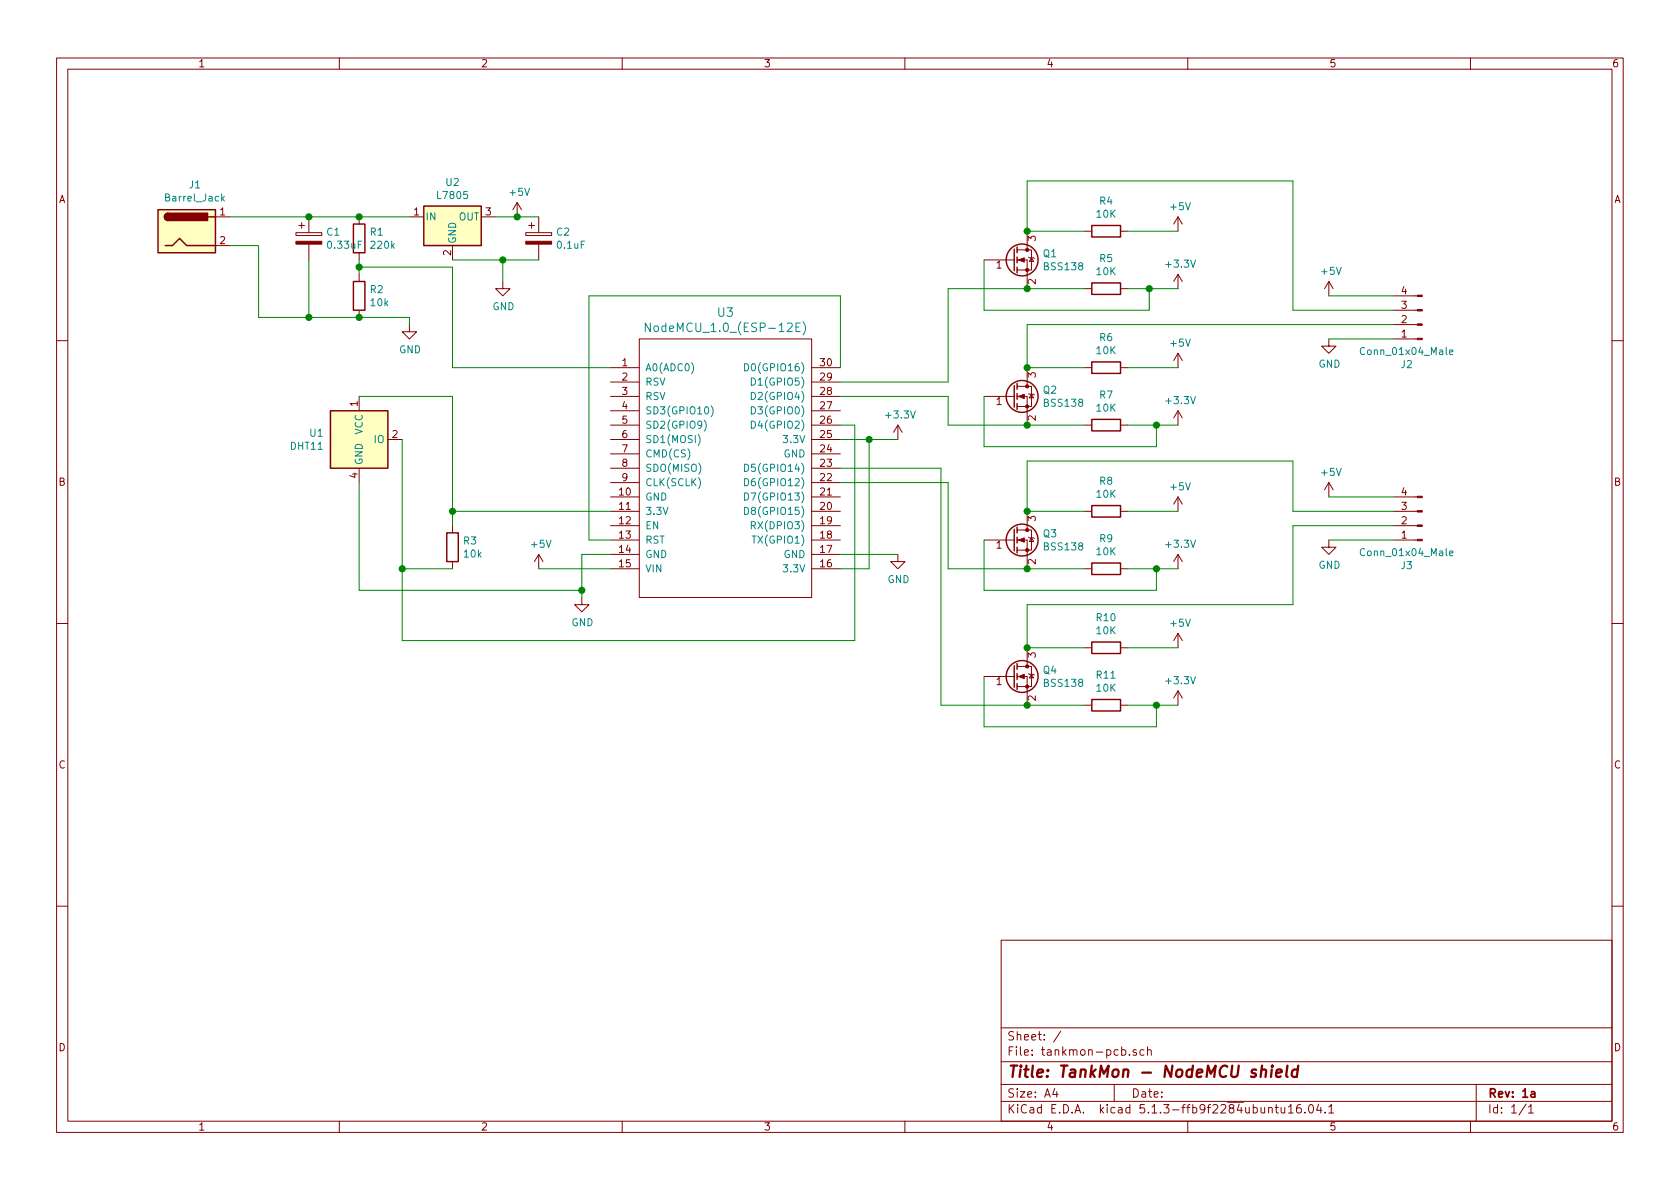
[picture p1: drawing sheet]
EESchema Schematic File Version 4
LIBS:tankmon-pcb-cache
EELAYER 30 0
EELAYER END
$Descr A4 11693 8268
encoding utf-8
Sheet 1 1
Title "TankMon - NodeMCU shield"
Date ""
Rev "1a"
Comp ""
Comment1 ""
Comment2 ""
Comment3 ""
Comment4 ""
$EndDescr
$Comp
L ESP8266:NodeMCU_1.0_(ESP-12E) U3
U 1 1
P 5050 3250
F 0 "U3" H 5050 4337 60  0000 C CNN
F 1 "NodeMCU_1.0_(ESP-12E)" H 5050 4231 60  0000 C CNN
F 2 "ESP8266:ESP12F-Devkit-V3" H 4450 2400 60  0001 C CNN
F 3 "" H 4450 2400 60  0001 C CNN
	1    5050 3250
	1    0    0    -1  
$EndComp
$Comp
L Connector:Conn_01x04_Male J2
U 1 1
P 9900 2250
F 0 "J2" H 10008 2531 50  0000 C CNN
F 1 "Conn_01x04_Male" H 10008 2440 50  0000 C CNN
F 2 "Connector_PinHeader_2.54mm:PinHeader_1x04_P2.54mm_Vertical" H 9900 2250 50  0001 C CNN
F 3 "~" H 9900 2250 50  0001 C CNN
	1    9900 2250
	-1   0    0    1   
$EndComp
$Comp
L Connector:Conn_01x04_Male J3
U 1 1
P 9900 3650
F 0 "J3" H 10008 3931 50  0000 C CNN
F 1 "Conn_01x04_Male" H 10008 3840 50  0000 C CNN
F 2 "Connector_PinHeader_2.54mm:PinHeader_1x04_P2.54mm_Vertical" H 9900 3650 50  0001 C CNN
F 3 "~" H 9900 3650 50  0001 C CNN
	1    9900 3650
	-1   0    0    1   
$EndComp
$Comp
L Transistor_FET:BSS138 Q2
U 1 1
P 7050 2750
F 0 "Q2" H 7256 2796 50  0000 L CNN
F 1 "BSS138" H 7256 2705 50  0000 L CNN
F 2 "Package_TO_SOT_SMD:SOT-23" H 7250 2675 50  0001 L CIN
F 3 "https://www.fairchildsemi.com/datasheets/BS/BSS138.pdf" H 7050 2750 50  0001 L CNN
	1    7050 2750
	1    0    0    -1  
$EndComp
$Comp
L Transistor_FET:BSS138 Q3
U 1 1
P 7050 3750
F 0 "Q3" H 7256 3796 50  0000 L CNN
F 1 "BSS138" H 7256 3705 50  0000 L CNN
F 2 "Package_TO_SOT_SMD:SOT-23" H 7250 3675 50  0001 L CIN
F 3 "https://www.fairchildsemi.com/datasheets/BS/BSS138.pdf" H 7050 3750 50  0001 L CNN
	1    7050 3750
	1    0    0    -1  
$EndComp
$Comp
L Transistor_FET:BSS138 Q4
U 1 1
P 7050 4700
F 0 "Q4" H 7256 4746 50  0000 L CNN
F 1 "BSS138" H 7256 4655 50  0000 L CNN
F 2 "Package_TO_SOT_SMD:SOT-23" H 7250 4625 50  0001 L CIN
F 3 "https://www.fairchildsemi.com/datasheets/BS/BSS138.pdf" H 7050 4700 50  0001 L CNN
	1    7050 4700
	1    0    0    -1  
$EndComp
$Comp
L power:+3.3V #PWR0101
U 1 1
P 6250 3050
F 0 "#PWR0101" H 6250 2900 50  0001 C CNN
F 1 "+3.3V" H 6265 3223 50  0000 C CNN
F 2 "" H 6250 3050 50  0001 C CNN
F 3 "" H 6250 3050 50  0001 C CNN
	1    6250 3050
	1    0    0    -1  
$EndComp
$Comp
L power:+3.3V #PWR0102
U 1 1
P 8200 2950
F 0 "#PWR0102" H 8200 2800 50  0001 C CNN
F 1 "+3.3V" H 8215 3123 50  0000 C CNN
F 2 "" H 8200 2950 50  0001 C CNN
F 3 "" H 8200 2950 50  0001 C CNN
	1    8200 2950
	1    0    0    -1  
$EndComp
$Comp
L power:+3.3V #PWR0103
U 1 1
P 8200 3950
F 0 "#PWR0103" H 8200 3800 50  0001 C CNN
F 1 "+3.3V" H 8215 4123 50  0000 C CNN
F 2 "" H 8200 3950 50  0001 C CNN
F 3 "" H 8200 3950 50  0001 C CNN
	1    8200 3950
	1    0    0    -1  
$EndComp
$Comp
L power:+3.3V #PWR0104
U 1 1
P 8200 4900
F 0 "#PWR0104" H 8200 4750 50  0001 C CNN
F 1 "+3.3V" H 8215 5073 50  0000 C CNN
F 2 "" H 8200 4900 50  0001 C CNN
F 3 "" H 8200 4900 50  0001 C CNN
	1    8200 4900
	1    0    0    -1  
$EndComp
$Comp
L power:+5V #PWR0105
U 1 1
P 8200 4500
F 0 "#PWR0105" H 8200 4350 50  0001 C CNN
F 1 "+5V" H 8215 4673 50  0000 C CNN
F 2 "" H 8200 4500 50  0001 C CNN
F 3 "" H 8200 4500 50  0001 C CNN
	1    8200 4500
	1    0    0    -1  
$EndComp
$Comp
L power:+5V #PWR0106
U 1 1
P 8200 3550
F 0 "#PWR0106" H 8200 3400 50  0001 C CNN
F 1 "+5V" H 8215 3723 50  0000 C CNN
F 2 "" H 8200 3550 50  0001 C CNN
F 3 "" H 8200 3550 50  0001 C CNN
	1    8200 3550
	1    0    0    -1  
$EndComp
$Comp
L power:+5V #PWR0107
U 1 1
P 8200 2550
F 0 "#PWR0107" H 8200 2400 50  0001 C CNN
F 1 "+5V" H 8215 2723 50  0000 C CNN
F 2 "" H 8200 2550 50  0001 C CNN
F 3 "" H 8200 2550 50  0001 C CNN
	1    8200 2550
	1    0    0    -1  
$EndComp
$Comp
L power:+5V #PWR0108
U 1 1
P 3750 3950
F 0 "#PWR0108" H 3750 3800 50  0001 C CNN
F 1 "+5V" H 3765 4123 50  0000 C CNN
F 2 "" H 3750 3950 50  0001 C CNN
F 3 "" H 3750 3950 50  0001 C CNN
	1    3750 3950
	1    0    0    -1  
$EndComp
$Comp
L power:+5V #PWR0109
U 1 1
P 9250 2050
F 0 "#PWR0109" H 9250 1900 50  0001 C CNN
F 1 "+5V" H 9265 2223 50  0000 C CNN
F 2 "" H 9250 2050 50  0001 C CNN
F 3 "" H 9250 2050 50  0001 C CNN
	1    9250 2050
	1    0    0    -1  
$EndComp
$Comp
L power:+5V #PWR0110
U 1 1
P 9250 3450
F 0 "#PWR0110" H 9250 3300 50  0001 C CNN
F 1 "+5V" H 9265 3623 50  0000 C CNN
F 2 "" H 9250 3450 50  0001 C CNN
F 3 "" H 9250 3450 50  0001 C CNN
	1    9250 3450
	1    0    0    -1  
$EndComp
$Comp
L power:GND #PWR0111
U 1 1
P 9250 3750
F 0 "#PWR0111" H 9250 3500 50  0001 C CNN
F 1 "GND" H 9255 3577 50  0000 C CNN
F 2 "" H 9250 3750 50  0001 C CNN
F 3 "" H 9250 3750 50  0001 C CNN
	1    9250 3750
	1    0    0    -1  
$EndComp
$Comp
L power:GND #PWR0112
U 1 1
P 9250 2350
F 0 "#PWR0112" H 9250 2100 50  0001 C CNN
F 1 "GND" H 9255 2177 50  0000 C CNN
F 2 "" H 9250 2350 50  0001 C CNN
F 3 "" H 9250 2350 50  0001 C CNN
	1    9250 2350
	1    0    0    -1  
$EndComp
$Comp
L power:GND #PWR0113
U 1 1
P 6250 3850
F 0 "#PWR0113" H 6250 3600 50  0001 C CNN
F 1 "GND" H 6255 3677 50  0000 C CNN
F 2 "" H 6250 3850 50  0001 C CNN
F 3 "" H 6250 3850 50  0001 C CNN
	1    6250 3850
	1    0    0    -1  
$EndComp
$Comp
L power:GND #PWR0114
U 1 1
P 4050 4150
F 0 "#PWR0114" H 4050 3900 50  0001 C CNN
F 1 "GND" H 4055 3977 50  0000 C CNN
F 2 "" H 4050 4150 50  0001 C CNN
F 3 "" H 4050 4150 50  0001 C CNN
	1    4050 4150
	1    0    0    -1  
$EndComp
$Comp
L Device:R R11
U 1 1
P 7700 4900
F 0 "R11" V 7907 4900 50  0000 C CNN
F 1 "10K" V 7816 4900 50  0000 C CNN
F 2 "Resistor_SMD:R_0603_1608Metric" V 7630 4900 50  0001 C CNN
F 3 "~" H 7700 4900 50  0001 C CNN
	1    7700 4900
	0    -1   -1   0   
$EndComp
$Comp
L Device:R R10
U 1 1
P 7700 4500
F 0 "R10" V 7907 4500 50  0000 C CNN
F 1 "10K" V 7816 4500 50  0000 C CNN
F 2 "Resistor_SMD:R_0603_1608Metric" V 7630 4500 50  0001 C CNN
F 3 "~" H 7700 4500 50  0001 C CNN
	1    7700 4500
	0    -1   -1   0   
$EndComp
$Comp
L Device:R R9
U 1 1
P 7700 3950
F 0 "R9" V 7907 3950 50  0000 C CNN
F 1 "10K" V 7816 3950 50  0000 C CNN
F 2 "Resistor_SMD:R_0603_1608Metric" V 7630 3950 50  0001 C CNN
F 3 "~" H 7700 3950 50  0001 C CNN
	1    7700 3950
	0    -1   -1   0   
$EndComp
$Comp
L Device:R R8
U 1 1
P 7700 3550
F 0 "R8" V 7907 3550 50  0000 C CNN
F 1 "10K" V 7816 3550 50  0000 C CNN
F 2 "Resistor_SMD:R_0603_1608Metric" V 7630 3550 50  0001 C CNN
F 3 "~" H 7700 3550 50  0001 C CNN
	1    7700 3550
	0    -1   -1   0   
$EndComp
$Comp
L Device:R R7
U 1 1
P 7700 2950
F 0 "R7" V 7907 2950 50  0000 C CNN
F 1 "10K" V 7816 2950 50  0000 C CNN
F 2 "Resistor_SMD:R_0603_1608Metric" V 7630 2950 50  0001 C CNN
F 3 "~" H 7700 2950 50  0001 C CNN
	1    7700 2950
	0    -1   -1   0   
$EndComp
$Comp
L Device:R R6
U 1 1
P 7700 2550
F 0 "R6" V 7907 2550 50  0000 C CNN
F 1 "10K" V 7816 2550 50  0000 C CNN
F 2 "Resistor_SMD:R_0603_1608Metric" V 7630 2550 50  0001 C CNN
F 3 "~" H 7700 2550 50  0001 C CNN
	1    7700 2550
	0    -1   -1   0   
$EndComp
Wire Wire Line
	7850 2550 8200 2550
Wire Wire Line
	7850 2950 8050 2950
Wire Wire Line
	7850 3550 8200 3550
Wire Wire Line
	7850 3950 8050 3950
Wire Wire Line
	7850 4500 8200 4500
Wire Wire Line
	7850 4900 8050 4900
Wire Wire Line
	6850 5050 8050 5050
Wire Wire Line
	8050 5050 8050 4900
Connection ~ 8050 4900
Wire Wire Line
	8050 4900 8200 4900
Wire Wire Line
	6850 4700 6850 5050
Wire Wire Line
	6850 3750 6850 4100
Wire Wire Line
	6850 4100 8050 4100
Wire Wire Line
	8050 4100 8050 3950
Connection ~ 8050 3950
Wire Wire Line
	8050 3950 8200 3950
Wire Wire Line
	7150 4900 7550 4900
Wire Wire Line
	7550 4500 7150 4500
Wire Wire Line
	7150 3950 7550 3950
Wire Wire Line
	7550 3550 7150 3550
Wire Wire Line
	7150 2950 7550 2950
Wire Wire Line
	7150 2550 7550 2550
Wire Wire Line
	6850 2750 6850 3100
Wire Wire Line
	6850 3100 8050 3100
Wire Wire Line
	8050 3100 8050 2950
Connection ~ 8050 2950
Wire Wire Line
	8050 2950 8200 2950
Wire Wire Line
	9250 3450 9700 3450
Wire Wire Line
	9250 3750 9700 3750
Wire Wire Line
	9250 2350 9700 2350
Wire Wire Line
	9250 2050 9700 2050
Wire Wire Line
	7150 1600 7550 1600
Wire Wire Line
	7150 2000 7550 2000
Wire Wire Line
	8000 2000 8200 2000
Connection ~ 8000 2000
Wire Wire Line
	6850 2150 6850 1800
Wire Wire Line
	8000 2000 8000 2150
Wire Wire Line
	7850 2000 8000 2000
Wire Wire Line
	7850 1600 8200 1600
$Comp
L Device:R R5
U 1 1
P 7700 2000
F 0 "R5" V 7907 2000 50  0000 C CNN
F 1 "10K" V 7816 2000 50  0000 C CNN
F 2 "Resistor_SMD:R_0603_1608Metric" V 7630 2000 50  0001 C CNN
F 3 "~" H 7700 2000 50  0001 C CNN
	1    7700 2000
	0    -1   -1   0   
$EndComp
$Comp
L Device:R R4
U 1 1
P 7700 1600
F 0 "R4" V 7907 1600 50  0000 C CNN
F 1 "10K" V 7816 1600 50  0000 C CNN
F 2 "Resistor_SMD:R_0603_1608Metric" V 7630 1600 50  0001 C CNN
F 3 "~" H 7700 1600 50  0001 C CNN
	1    7700 1600
	0    -1   -1   0   
$EndComp
$Comp
L power:+5V #PWR0115
U 1 1
P 8200 1600
F 0 "#PWR0115" H 8200 1450 50  0001 C CNN
F 1 "+5V" H 8215 1773 50  0000 C CNN
F 2 "" H 8200 1600 50  0001 C CNN
F 3 "" H 8200 1600 50  0001 C CNN
	1    8200 1600
	1    0    0    -1  
$EndComp
$Comp
L power:+3.3V #PWR0116
U 1 1
P 8200 2000
F 0 "#PWR0116" H 8200 1850 50  0001 C CNN
F 1 "+3.3V" H 8215 2173 50  0000 C CNN
F 2 "" H 8200 2000 50  0001 C CNN
F 3 "" H 8200 2000 50  0001 C CNN
	1    8200 2000
	1    0    0    -1  
$EndComp
$Comp
L Transistor_FET:BSS138 Q1
U 1 1
P 7050 1800
F 0 "Q1" H 7256 1846 50  0000 L CNN
F 1 "BSS138" H 7256 1755 50  0000 L CNN
F 2 "Package_TO_SOT_SMD:SOT-23" H 7250 1725 50  0001 L CIN
F 3 "https://www.fairchildsemi.com/datasheets/BS/BSS138.pdf" H 7050 1800 50  0001 L CNN
	1    7050 1800
	1    0    0    -1  
$EndComp
Wire Wire Line
	7150 1600 7150 1250
Wire Wire Line
	7150 1250 9000 1250
Wire Wire Line
	9000 2150 9700 2150
Connection ~ 7150 1600
Wire Wire Line
	9000 1250 9000 2150
Wire Wire Line
	6850 2150 8000 2150
Wire Wire Line
	9700 2250 7150 2250
Wire Wire Line
	7150 2250 7150 2550
Connection ~ 7150 2550
Wire Wire Line
	5850 2650 6600 2650
Wire Wire Line
	6600 2650 6600 2000
Wire Wire Line
	6600 2000 7150 2000
Connection ~ 7150 2000
Wire Wire Line
	5850 2750 6600 2750
Wire Wire Line
	6600 2750 6600 2950
Wire Wire Line
	6600 2950 7150 2950
Connection ~ 7150 2950
Wire Wire Line
	5850 3050 6050 3050
Wire Wire Line
	6250 3850 5850 3850
Wire Wire Line
	5850 3950 6050 3950
Wire Wire Line
	6050 3950 6050 3050
Connection ~ 6050 3050
Wire Wire Line
	6050 3050 6250 3050
Wire Wire Line
	4250 3950 3750 3950
Wire Wire Line
	4250 3850 4050 3850
Wire Wire Line
	4050 3850 4050 4100
Wire Wire Line
	7150 3550 7150 3200
Wire Wire Line
	7150 3200 9000 3200
Wire Wire Line
	9000 3200 9000 3550
Wire Wire Line
	9000 3550 9700 3550
Connection ~ 7150 3550
Wire Wire Line
	7150 4500 7150 4200
Wire Wire Line
	7150 4200 9000 4200
Wire Wire Line
	9000 4200 9000 3650
Wire Wire Line
	9000 3650 9700 3650
Connection ~ 7150 4500
Wire Wire Line
	5850 3350 6600 3350
Wire Wire Line
	6600 3350 6600 3950
Wire Wire Line
	6600 3950 7150 3950
Connection ~ 7150 3950
Wire Wire Line
	5850 3250 6550 3250
Wire Wire Line
	6550 3250 6550 4900
Wire Wire Line
	6550 4900 7150 4900
Connection ~ 7150 4900
Wire Wire Line
	5850 2550 5850 2050
Wire Wire Line
	5850 2050 4100 2050
Wire Wire Line
	4100 2050 4100 3750
Wire Wire Line
	4100 3750 4250 3750
$Comp
L Regulator_Linear:L7805 U2
U 1 1
P 3150 1500
F 0 "U2" H 3150 1742 50  0000 C CNN
F 1 "L7805" H 3150 1651 50  0000 C CNN
F 2 "Package_TO_SOT_THT:TO-220-3_Horizontal_TabDown" H 3175 1350 50  0001 L CIN
F 3 "http://www.st.com/content/ccc/resource/technical/document/datasheet/41/4f/b3/b0/12/d4/47/88/CD00000444.pdf/files/CD00000444.pdf/jcr:content/translations/en.CD00000444.pdf" H 3150 1450 50  0001 C CNN
	1    3150 1500
	1    0    0    -1  
$EndComp
$Comp
L Device:R R1
U 1 1
P 2500 1650
F 0 "R1" H 2570 1696 50  0000 L CNN
F 1 "220k" H 2570 1605 50  0000 L CNN
F 2 "Resistor_SMD:R_0603_1608Metric" V 2430 1650 50  0001 C CNN
F 3 "~" H 2500 1650 50  0001 C CNN
	1    2500 1650
	1    0    0    -1  
$EndComp
$Comp
L Device:R R2
U 1 1
P 2500 2050
F 0 "R2" H 2570 2096 50  0000 L CNN
F 1 "10k" H 2570 2005 50  0000 L CNN
F 2 "Resistor_SMD:R_0603_1608Metric" V 2430 2050 50  0001 C CNN
F 3 "~" H 2500 2050 50  0001 C CNN
	1    2500 2050
	1    0    0    -1  
$EndComp
$Comp
L power:+5V #PWR0117
U 1 1
P 3600 1500
F 0 "#PWR0117" H 3600 1350 50  0001 C CNN
F 1 "+5V" H 3615 1673 50  0000 C CNN
F 2 "" H 3600 1500 50  0001 C CNN
F 3 "" H 3600 1500 50  0001 C CNN
	1    3600 1500
	1    0    0    -1  
$EndComp
$Comp
L Device:CP C2
U 1 1
P 3750 1650
F 0 "C2" H 3868 1696 50  0000 L CNN
F 1 "0.1uF" H 3868 1605 50  0000 L CNN
F 2 "Capacitor_THT:C_Radial_D5.0mm_H5.0mm_P2.00mm" H 3788 1500 50  0001 C CNN
F 3 "~" H 3750 1650 50  0001 C CNN
	1    3750 1650
	1    0    0    -1  
$EndComp
$Comp
L power:GND #PWR0118
U 1 1
P 2850 2250
F 0 "#PWR0118" H 2850 2000 50  0001 C CNN
F 1 "GND" H 2855 2077 50  0000 C CNN
F 2 "" H 2850 2250 50  0001 C CNN
F 3 "" H 2850 2250 50  0001 C CNN
	1    2850 2250
	1    0    0    -1  
$EndComp
Wire Wire Line
	3150 1800 3500 1800
Wire Wire Line
	3450 1500 3600 1500
Wire Wire Line
	3750 1500 3600 1500
Connection ~ 3600 1500
Wire Wire Line
	2850 1500 2500 1500
Wire Wire Line
	2500 1500 2150 1500
Connection ~ 2500 1500
Wire Wire Line
	2150 1800 2150 2200
Wire Wire Line
	2150 2200 2500 2200
Wire Wire Line
	2850 2250 2850 2200
Wire Wire Line
	2850 2200 2500 2200
Connection ~ 2500 2200
Wire Wire Line
	2500 1800 2500 1850
Wire Wire Line
	2500 1850 3150 1850
Wire Wire Line
	3150 1850 3150 2550
Wire Wire Line
	3150 2550 4250 2550
Connection ~ 2500 1850
Wire Wire Line
	2500 1850 2500 1900
$Comp
L Device:CP C1
U 1 1
P 2150 1650
F 0 "C1" H 2268 1696 50  0000 L CNN
F 1 "0.33uF" H 2268 1605 50  0000 L CNN
F 2 "Capacitor_THT:C_Radial_D5.0mm_H5.0mm_P2.00mm" H 2188 1500 50  0001 C CNN
F 3 "~" H 2150 1650 50  0001 C CNN
	1    2150 1650
	1    0    0    -1  
$EndComp
$Comp
L Connector:Barrel_Jack J1
U 1 1
P 1300 1600
F 0 "J1" H 1357 1925 50  0000 C CNN
F 1 "Barrel_Jack" H 1357 1834 50  0000 C CNN
F 2 "Connector_BarrelJack:BarrelJack_Horizontal" H 1357 1833 50  0001 C CNN
F 3 "~" H 1350 1560 50  0001 C CNN
	1    1300 1600
	1    0    0    -1  
$EndComp
Wire Wire Line
	1600 1500 2150 1500
Connection ~ 2150 1500
Wire Wire Line
	1600 1700 1800 1700
Wire Wire Line
	1800 1700 1800 2200
Wire Wire Line
	1800 2200 2150 2200
Connection ~ 2150 2200
$Comp
L Sensor:DHT11 U1
U 1 1
P 2500 3050
F 0 "U1" H 2256 3096 50  0000 R CNN
F 1 "DHT11" H 2256 3005 50  0000 R CNN
F 2 "Sensor:Aosong_DHT11_5.5x12.0_P2.54mm" H 2500 2650 50  0001 C CNN
F 3 "http://akizukidenshi.com/download/ds/aosong/DHT11.pdf" H 2650 3300 50  0001 C CNN
	1    2500 3050
	1    0    0    -1  
$EndComp
Wire Wire Line
	4050 4100 2500 4100
Wire Wire Line
	2500 4100 2500 3350
Connection ~ 4050 4100
Wire Wire Line
	4050 4100 4050 4150
Wire Wire Line
	2500 2750 3150 2750
Wire Wire Line
	3150 2750 3150 3550
Wire Wire Line
	3150 3550 4250 3550
Wire Wire Line
	5850 2950 5950 2950
Wire Wire Line
	5950 2950 5950 4450
Wire Wire Line
	5950 4450 2800 4450
Wire Wire Line
	2800 4450 2800 3950
$Comp
L Device:R R3
U 1 1
P 3150 3800
F 0 "R3" H 3220 3846 50  0000 L CNN
F 1 "10k" H 3220 3755 50  0000 L CNN
F 2 "Resistor_SMD:R_0603_1608Metric" V 3080 3800 50  0001 C CNN
F 3 "~" H 3150 3800 50  0001 C CNN
	1    3150 3800
	1    0    0    -1  
$EndComp
Wire Wire Line
	2800 3950 3150 3950
Connection ~ 2800 3950
Wire Wire Line
	2800 3950 2800 3050
Wire Wire Line
	3150 3650 3150 3550
Connection ~ 3150 3550
$Comp
L power:GND #PWR0119
U 1 1
P 3500 1950
F 0 "#PWR0119" H 3500 1700 50  0001 C CNN
F 1 "GND" H 3505 1777 50  0000 C CNN
F 2 "" H 3500 1950 50  0001 C CNN
F 3 "" H 3500 1950 50  0001 C CNN
	1    3500 1950
	1    0    0    -1  
$EndComp
Wire Wire Line
	3500 1950 3500 1800
Connection ~ 3500 1800
Wire Wire Line
	3500 1800 3750 1800
$EndSCHEMATC
